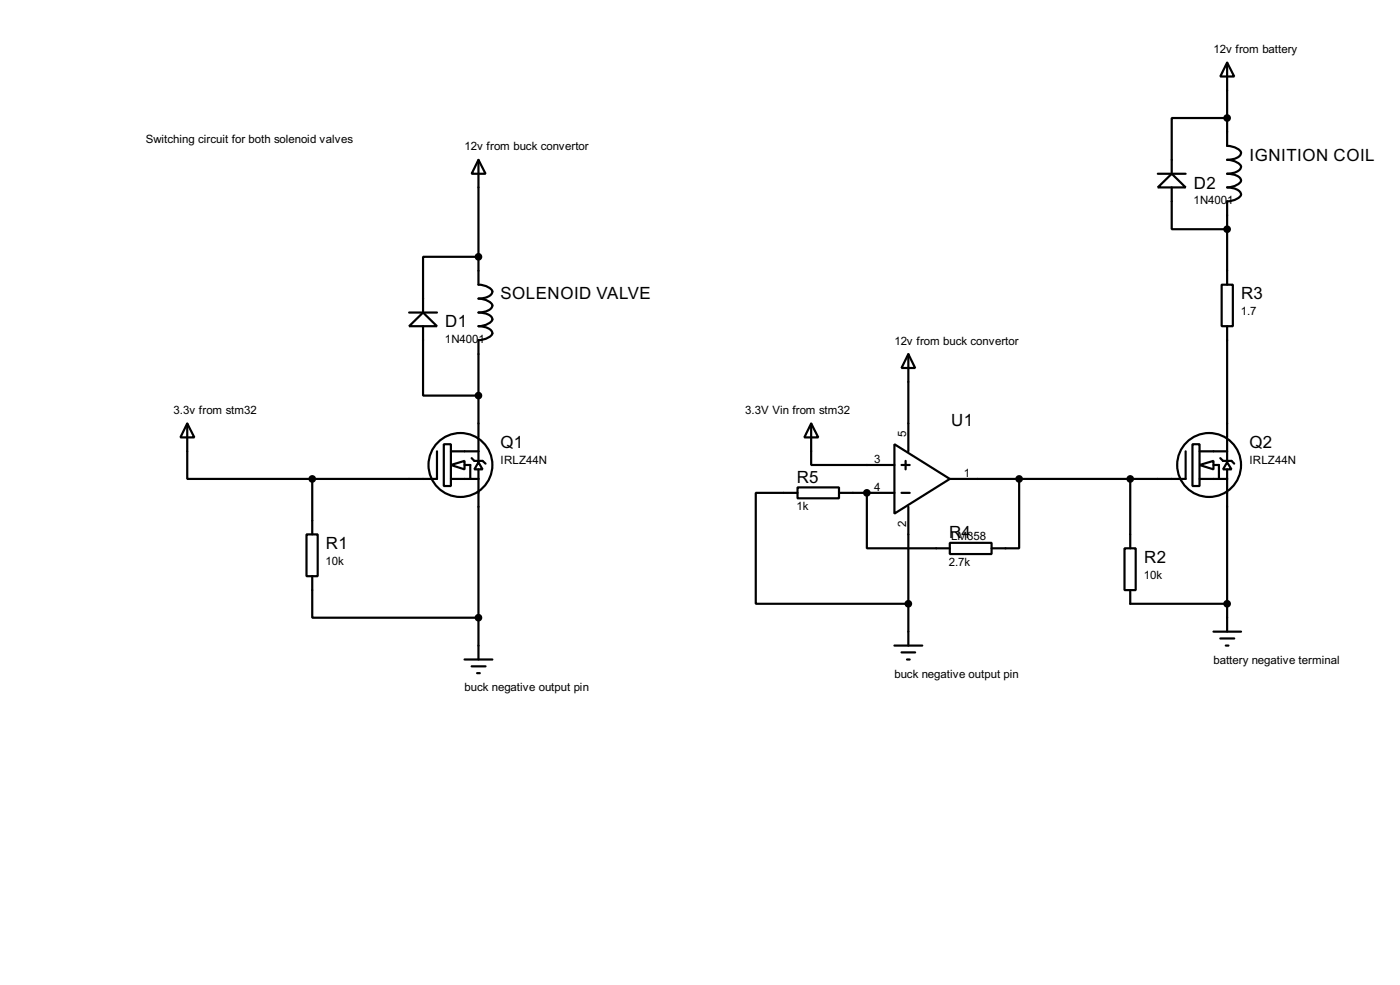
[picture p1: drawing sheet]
<svg xmlns="http://www.w3.org/2000/svg" width="256mm" height="180mm" viewBox="0 0 256 180" stroke-linecap="round" stroke-linejoin="round" font-family="sans-serif">
<g fill="none" stroke="#000" stroke-width=".4">
<path d="M224.8 11.5l1.3 2.5h-2.5zM224.8 11.5v15.2a2.68 2.68 0 0 1 2.6 1.3 1.47 1.47 0 0 1-1.4 1.1l-1.2 .2a2.68 2.68 0 0 1 2.6 1.2 2.33 2.33 0 0 1-2.6 1.3 3.2 3.2 0 0 1 2.5 .9 .86 .86 0 0 1-.7 1.2l-1.2 .3-.6 .1a2.33 2.33 0 0 1 2.6 1.3 2.68 2.68 0 0 1-2.6 1.3v15.2M87.7 29.3l1.3 2.5h-2.6zM87.7 29.3v22.8a2.68 2.68 0 0 1 2.5 1.3 1.47 1.47 0 0 1-1.3 1.1l-1.2 .2a2.68 2.68 0 0 1 2.5 1.2 2.33 2.33 0 0 1-2.5 1.3 3.2 3.2 0 0 1 2.4 .9 .86 .86 0 0 1-.7 1.2l-1.1 .3-.6 .1a2.33 2.33 0 0 1 2.5 1.3 2.68 2.68 0 0 1-2.5 1.3v17.8M212.1 34.3l2.6-2.5 2.5 2.5zM212.1 31.8h5.1M214.7 34.3v7.7h10.1M224.8 21.6h-10.1v10.2M75 59.7l2.5-2.5 2.6 2.5zM75 57.2h5.1M77.5 59.7v12.7h10.2M87.7 47h-10.2v10.2"/>
<path d="M223.8 52.1h2.1v7.6h-2.1zM224.8 59.7v20.4M34.3 77.5l1.3 2.6h-2.5zM34.3 77.5v10.2h22.9M148.6 77.5l1.3 2.6h-2.5zM148.6 77.5v7.6h15.3M166.4 64.8l1.3 2.6h-2.5zM166.4 64.8v17.8M56.2 97.8h2v7.7h-2zM57.2 87.7v10.1M80.1 82.6v5.1h-22.9M81.3 81.3h1.3v7.7h-1.3z"/>
<path d="M82.6 85.1l2.5-.7v1.5zM82.6 87.7h5.1M82.6 82.6h5.1M85.1 85.1h1.1v2.6M86.4 83.9l.5 .5h1.5l.6 .5M87.7 84.6l.7 1.3h-1.5zM87.7 80.3v4.1M87.7 85.9v34.8M146.1 89.2h7.6v2h-7.6zM146.1 90.2h-7.6v20.3h27.9M153.7 90.2h10.2M158.8 90.2v10.2h15.2"/>
<path d="M163.9 81.3l10.1 6.4-10.1 6.3zM165.2 90.2h1.5M165.2 85.1h1.5M165.9 84.4v1.5M166.4 92.8v25.4M174 99.4h7.7v2h-7.7zM186.7 87.7v12.7h-5M207.1 87.7v12.7M217.2 82.6v5.1h-43.2M218.5 81.3h1.3v7.7h-1.3zM219.8 85.1l2.5-.7v1.5zM219.8 87.7h5"/>
<path d="M219.8 82.6h5M222.3 85.1h1v2.6M223.6 83.9l.5 .5h1.5l.5 .5M224.8 84.6l.8 1.3h-1.5zM224.8 80.3v4.1M224.8 85.9v29.7M57.2 105.5v7.6h30.5M163.9 118.2h5.1M165.2 119.4h2.5M206 100.4h2.1v7.6h-2.1zM207.1 108v2.5h17.7M222.3 115.6h5.1"/>
<path d="M223.6 116.9h2.5M224.6 118.2h.5M85.1 120.7h5.1M86.4 122h2.6M87.4 123.2h.5M166.2 120.7h.5"/>
<circle cx="84.3" cy="85.1" r="5.9"/>
<circle cx="221.5" cy="85.1" r="5.9"/>
</g>
<circle cx="158.8" cy="90.2" r=".2" fill="#000"/>
<g fill="#000" stroke="#000" stroke-width=".4">
<circle cx="224.8" cy="21.6" r=".5"/>
<circle cx="87.6" cy="47" r=".5"/>
<circle cx="224.8" cy="42" r=".5"/>
<circle cx="87.6" cy="72.4" r=".5"/>
<circle cx="57.2" cy="87.7" r=".5"/>
<circle cx="158.8" cy="90.2" r=".5"/>
<circle cx="186.7" cy="87.7" r=".5"/>
<circle cx="207" cy="87.7" r=".5"/>
<circle cx="87.6" cy="113.1" r=".5"/>
<circle cx="166.4" cy="110.5" r=".5"/>
<circle cx="224.8" cy="110.5" r=".5"/>
</g>
<g font-size="3.5">
<text x="228.9" y="29.4">IGNITION COIL</text>
<text x="218.7" y="34.5">D2</text>
<text x="81.6" y="59.9">D1</text>
<text x="91.7" y="54.8">SOLENOID VALVE</text>
<text x="227.4" y="54.8">R3</text>
<text x="174.3" y="78">U1</text>
<text x="91.7" y="82">Q1</text>
<text x="228.9" y="82">Q2</text>
<text x="146" y="88.4">R5</text>
<text x="59.7" y="100.5">R1</text>
<text x="173.9" y="98.6">R4</text>
<text x="209.6" y="103.1">R2</text>
</g>
<g font-size="2.4">
<text x="222.3" y="9.7">12v from battery</text>
<text x="26.7" y="26.1">Switching circuit for both solenoid valves</text>
<text x="85.1" y="27.5">12v from buck convertor</text>
<text x="218.7" y="37.4">1N400</text>
<text x="224.8" y="37.4">1</text>
<text x="227.3" y="57.7">1.7</text>
<text x="81.5" y="62.8">1N400</text>
<text x="87.7" y="62.8">1</text>
<text x="163.9" y="63.1">12v from buck convertor</text>
<text x="31.8" y="75.8">3.3v from stm32</text>
<text x="136.5" y="75.8">3.3V Vin from stm32</text>
<text x="166" y="80.1" transform="rotate(-90 166 80.1)">5</text>
<text x="91.7" y="84.9">IRLZ44N</text>
<text x="160.2" y="84.7">3</text>
<text x="160.2" y="89.8">4</text>
<text x="176.6" y="87.3">1</text>
<text x="228.9" y="84.9">IRLZ44N</text>
<text x="145.9" y="93.4">1k</text>
<text x="166" y="96.5" transform="rotate(-90 166 96.5)">2</text>
<text x="174.2" y="98.8">LM358</text>
<text x="59.7" y="103.5">10k</text>
<text x="173.8" y="103.6">2.7k</text>
<text x="209.5" y="106">10k</text>
<text x="163.9" y="124">buck negative output pin</text>
<text x="222.3" y="121.5">battery negative terminal</text>
<text x="85.1" y="126.6">buck negative output pin</text>
</g>
</svg>
